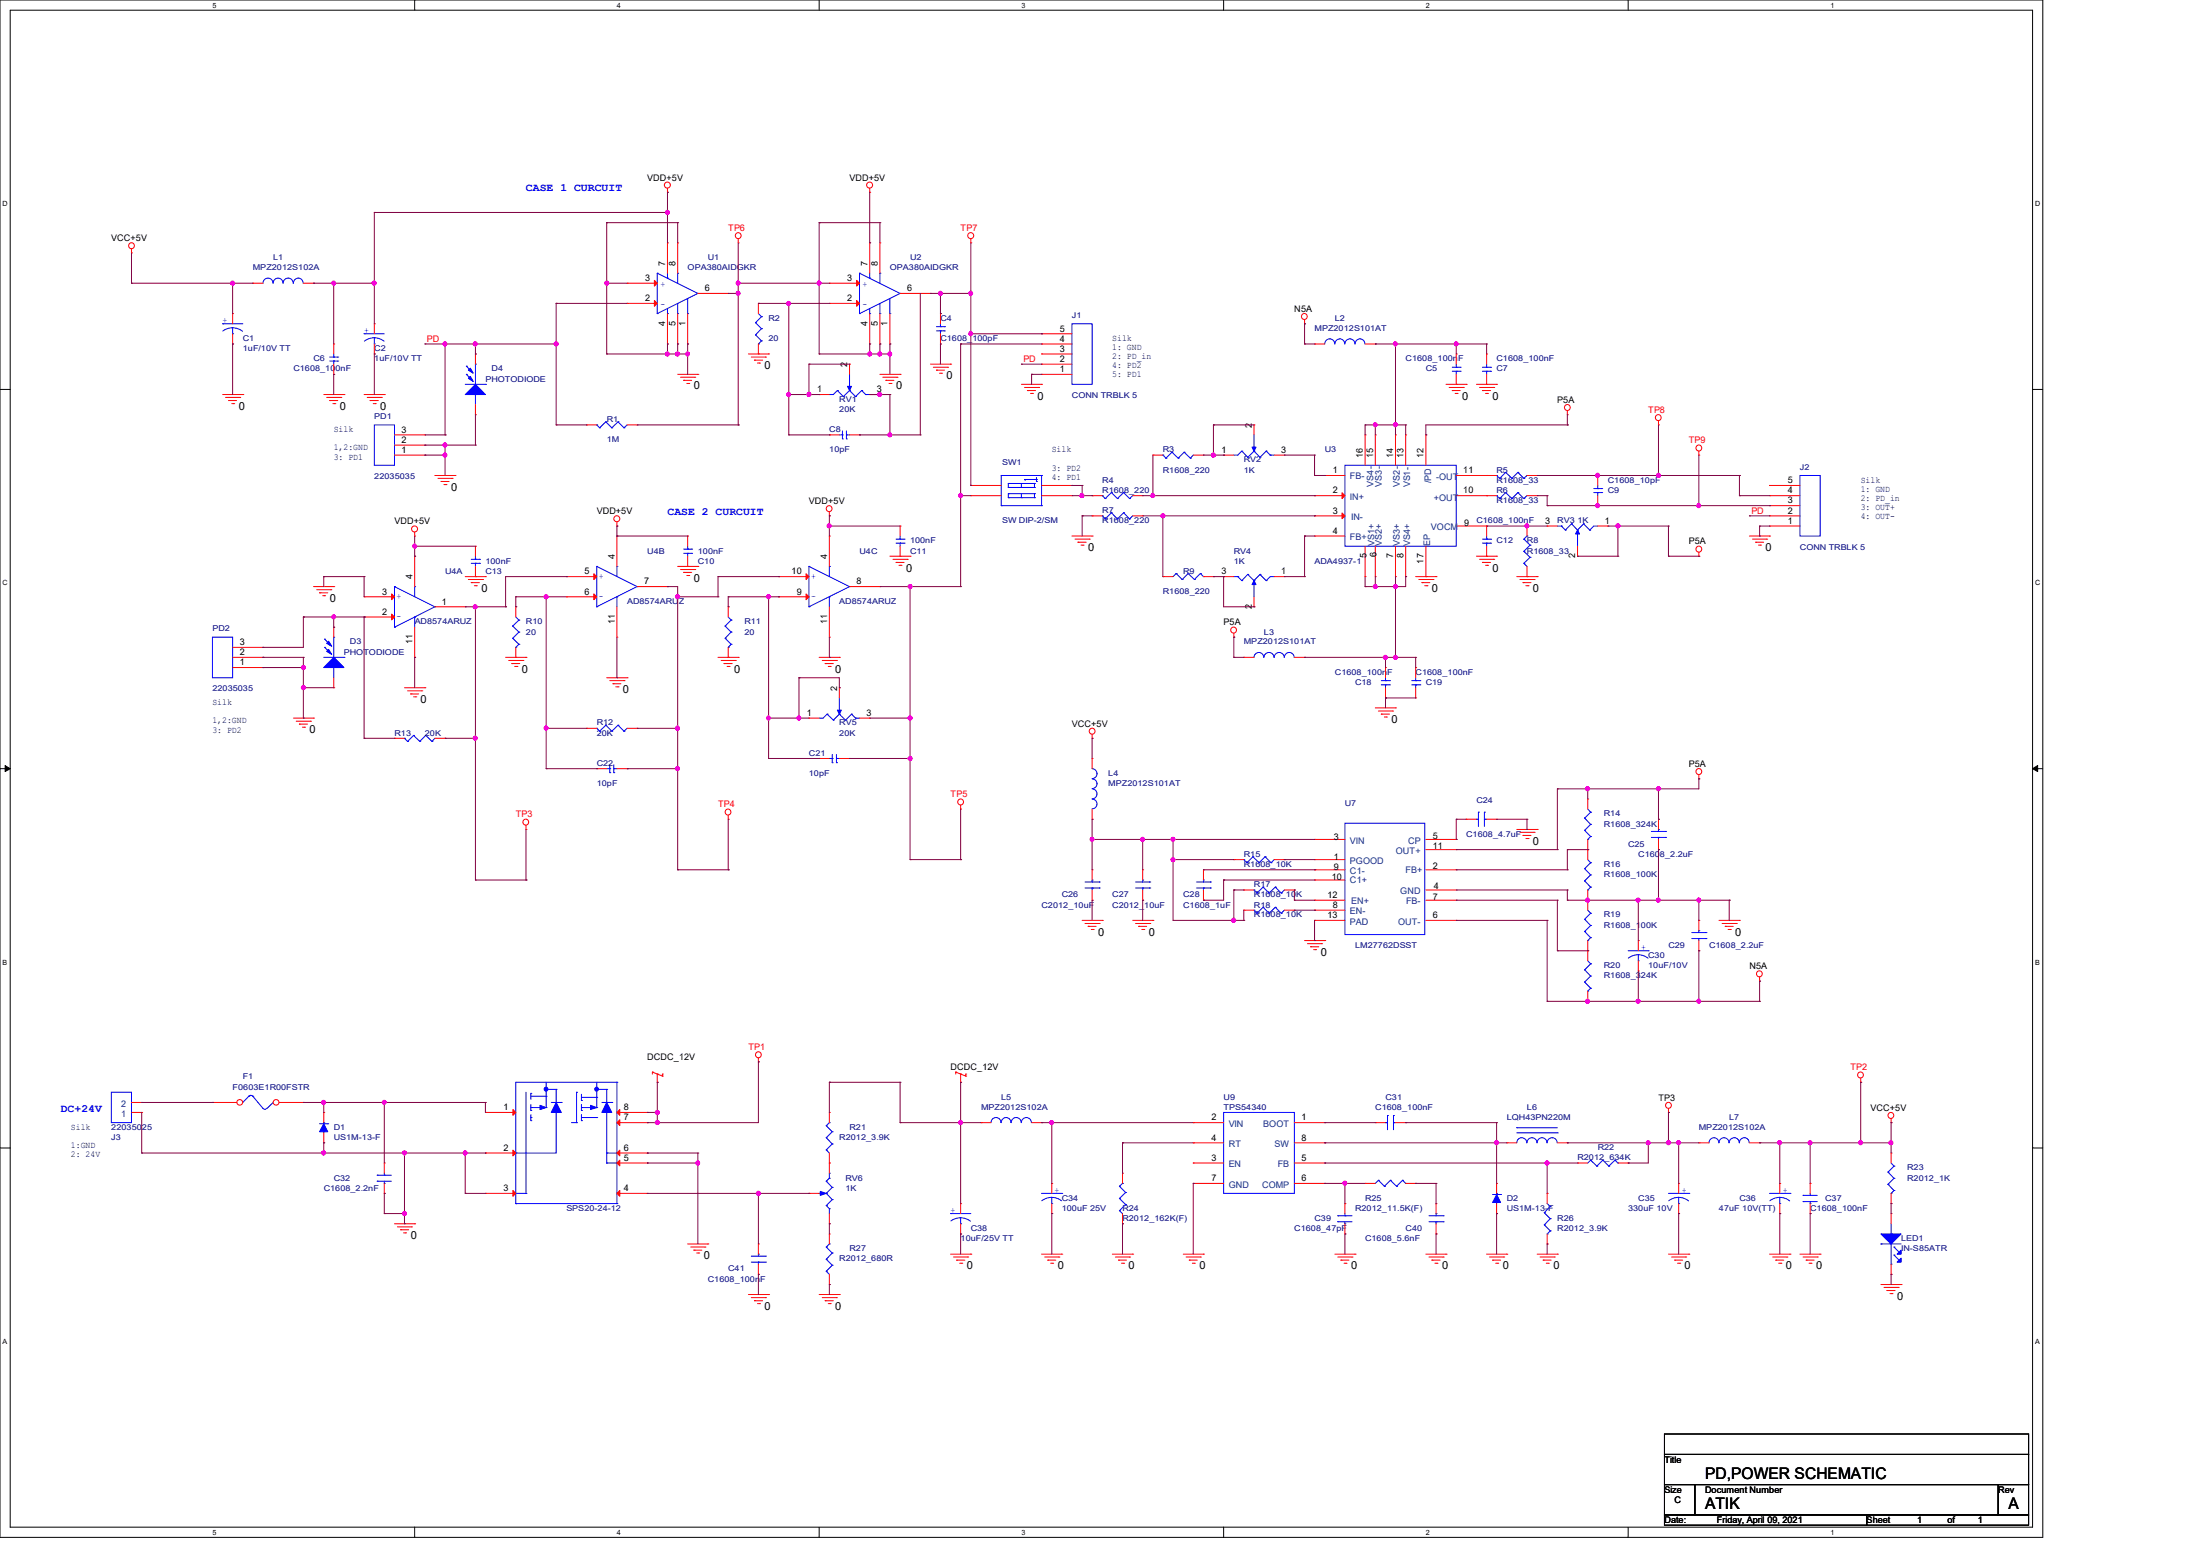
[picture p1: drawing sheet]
# OrCAD Capture schematic PD_AMP_V2.0.DSN
size C; title: PD,POWER SCHEMATIC; rev: A; note: ATIK

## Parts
C1  1uF/10V TT
C2  1uF/10V TT
C4  C1608_100pF  [C1608]
C5  C1608_100nF  [C1608]
C6  C1608_100nF  [C1608]
C7  C1608_100nF  [C1608]
C8  10pF  [C1608]
C9  C1608_10pF  [C1608]
C10  100nF  [C1608]
C11  100nF  [C1608]
C12  C1608_100nF  [C1608]
C13  100nF  [C1608]
C18  C1608_100nF  [C1608]
C19  C1608_100nF  [C1608]
C21  10pF  [C1608]
C22  10pF  [C1608]
C24  C1608_4.7uF  [C2012]
C25  C1608_2.2uF  [C2012]
C26  C2012_10uF  [C2012]
C27  C2012_10uF  [C2012]
C28  C1608_1uF  [C2012]
C29  C1608_2.2uF  [C2012]
C30  10uF/10V
C31  C1608_100nF  [C2012]
C32  C1608_2.2nF  [C2012]
C34  100uF 25V
C35  330uF 10V
C36  47uF 10V(TT)
C37  C1608_100nF  [C2012]
C38  10uF/25V TT
C39  C1608_47pF  [C2012]
C40  C1608_5.6nF  [C2012]
C41  C1608_100nF  [C2012]
D1  US1M-13-F
D2  US1M-13-F
D3  PHOTODIODE
D4  PHOTODIODE
F1  F0603E1R00FSTR
J1  CONN TRBLK 5
J2  CONN TRBLK 5
J3  22035025
L1  MPZ2012S102A
L2  MPZ2012S101AT
L3  MPZ2012S101AT
L4  MPZ2012S101AT
L5  MPZ2012S102A
L6  LQH43PN220M
L7  MPZ2012S102A
LED1  IN-S85ATR
PD1  22035035
PD2  22035035
R1  1M
R2  20
R3  R1608_220
R4  R1608_220
R5  R1608_33
R6  R1608_33
R7  R1608_220
R8  R1608_33
R9  R1608_220
R10  20
R11  20
R12  20K
R13  20K
R14  R1608_324K
R15  R1608_10K
R16  R1608_100K
R17  R1608_10K
R18  R1608_10K
R19  R1608_100K
R20  R1608_324K
R21  R2012_3.9K
R22  R2012_634K  [R2012]
R23  R2012_1K
R24  R2012_162K(F)
R25  R2012_11.5K(F)  [R2012]
R26  R2012_3.9K  [R2012]
R27  R2012_680R
RV1  20K  [R2012]
RV2  1K  [R2012]
RV3  1K  [R2012]
RV4  1K  [R2012]
RV5  20K  [R2012]
RV6  1K
SW1  SW DIP-2/SM
U1  OPA380AIDGKR
U2  OPA380AIDGKR
U3  ADA4937-1
U4  AD8574ARUZ  (sections A,B,C)
U7  LM27762DSST
U8  SPS20-24-12
U9  TPS54340

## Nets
VDD+5V: C2.1 C6.2 C10.2 C11.2 C13.2 L1.2 U1.7(V+) U2.7(V+) U4.4(V+)
0: C1.2 C2.2 C4.1 C5.1 C6.1 C7.1 C10.1 C11.1 C12.1 C13.1 C18.1 C19.1 C24.2 C25.2 C26.2 C27.2 C29.1 C30.1 C32.1 C34.2 C35.2 C36.2 C37.1 C38.2 C39.1 C40.2 C41.2 D1.1 D2.1 D3.2(ANODE) D4.2(ANODE) J1.1 J2.1 J3.1 LED1.CATHODE PD1.1 PD1.2 PD2.1 PD2.2 R1.1 R2.2 R7.2 R8.1 R10.2 R11.2 R16.2 R19.1 R24.1 R26.2 R27.1 U1.1(THRSHDLSET) U1.3(+IN) U1.4(V-) U1.5(POLARITY) U1.6(OUT) U1.8(~{DIS}/DIS) U2.1(THRSHDLSET) U2.3(+IN) U2.4(V-) U2.5(POLARITY) U2.8(~{DIS}/DIS) U3.17(EP) U4.3(IN+) U4.11(V-) U7.4(GND) U7.13(PAD) U8.2(S1) U8.3(DS12) U8.5(M2) U8.6(KELVIN) U9.7(GND)
DCDC_12V: C38.1 L5.1 R21.2 U8.7(S23) U8.8(M3)
N5A: C29.2 C30.2 L2.1 R20.2 U7.6(OUT-)
P5A: C25.1 L3.1 R14.1 RV3.1 RV3.2 U3.12(/PD) U7.11(OUT+)
PD: D4.1(CATHODE) J1.2 J2.2 PD1.3 R1.2 U1.2(-IN)
TP2: C1.1 C36.1 C37.2 L1.1 L4.1 L7.2 R23.1
TP3: C35.1 L6.2 L7.1 R13.1 R22.2 U4.1(OUT) U4.5(IN+)
TP4: C22.2 R12.1 U4.7(OUT) U4.10(IN+)
TP5: C21.2 J1.4 RV5.3 SW1.2(A2) U4.8(OUT)
TP7: C4.2 J1.5 SW1.1(A1) U2.6(OUT)
TP8: C9.2 J2.4 R5.1
TP9: C9.1 J2.3 R6.1
N6237933: D3.1(CATHODE) PD2.3 R13.2 U4.2(IN-)
N6241106: C22.1 R10.1 R12.2 U4.6(IN-)
N6241788: C21.1 R11.1 RV5.1 RV5.2 U4.9(IN-)
N6244486: R4.2 SW1.3(B2) SW1.4(B1)
N6248035: R3.2 R4.1 U3.2(IN+)
N6248058: RV2.3 U3.1(FB-)
N6248109: R3.1 RV2.1 RV2.2
N6248328: R9.2 RV4.2 RV4.3
N6248370: RV4.1 U3.4(FB+)
N6248491: R7.1 R9.1 U3.3(IN-)
N6248930: C5.2 C7.2 L2.2 U3.13(VS1-) U3.14(VS2-) U3.15(VS3-) U3.16(VS4-)
N6248984: C18.2 C19.2 L3.2 U3.5(VS1+) U3.6(VS2+) U3.7(VS3+) U3.8(VS4+)
N6252322: C12.2 R8.2 RV3.3 U3.9(VOCM)
N6258382: F1.1 J3.2
N6258394: C32.2 D1.2 F1.2 U8.1(G1)
N6258604: C41.1 RV6.2(WIPER) U8.4(G2)
N6258648: R27.2 RV6.1(A)
N6259513: C34.1 L5.2 U9.2(VIN)
N6259525: C31.1 U9.1(BOOT)
N6259529: C31.2 D2.2 L6.1 U9.8(SW)
N6259573: R24.2 U9.4(RT)
N6259657: R22.1 R26.1 U9.5(FB)
N6259725: C39.2 R25.1 U9.6(COMP)
N6259737: C40.1 R25.2
N6259841: LED1.ANODE R23.2
N6261395: C26.1 C27.1 L4.2 R15.2 R17.2 R18.2 U7.3(VIN)
N6261936: R15.1 U7.1(PGOOD)
N6261994: C28.1 U7.9(C1-)
N6261998: C28.2 U7.10(C1+)
N6262254: R18.1 U7.8(EN-)
N6262258: R17.1 U7.12(EN+)
N6263130: C24.1 U7.5(CP)
N6263395: R14.2 R16.1 U7.2(FB+)
N6263425: R19.2 R20.1 U7.7(FB-)
N6274908: C8.1 R2.1 RV1.1 RV1.2 U2.2(-IN)
N6274912: C8.2 RV1.3
N6306413: R21.1 RV6.3(B)
N6306723: R6.2 U3.10(+OUT)
N6306725: R5.2 U3.11(-OUT)

Not connected (* = marked no-connect by the designer): J1 3; J2 5; U9 3(EN)

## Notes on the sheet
- CASE 1 CURCUIT
- Silk
  1: GND
  2: PD_in
  4: PD2
  5: PD1
- Silk
  1,2:GND
  3: PD1
- Silk
  3: PD2
  4: PD1
- Silk
  1: GND
  2: PD_in
  3: OUT+
  4: OUT-
- CASE 2 CURCUIT
- Silk
  1,2:GND
  3: PD2
- DC+24V
- Silk
  1:GND
  2: 24V
